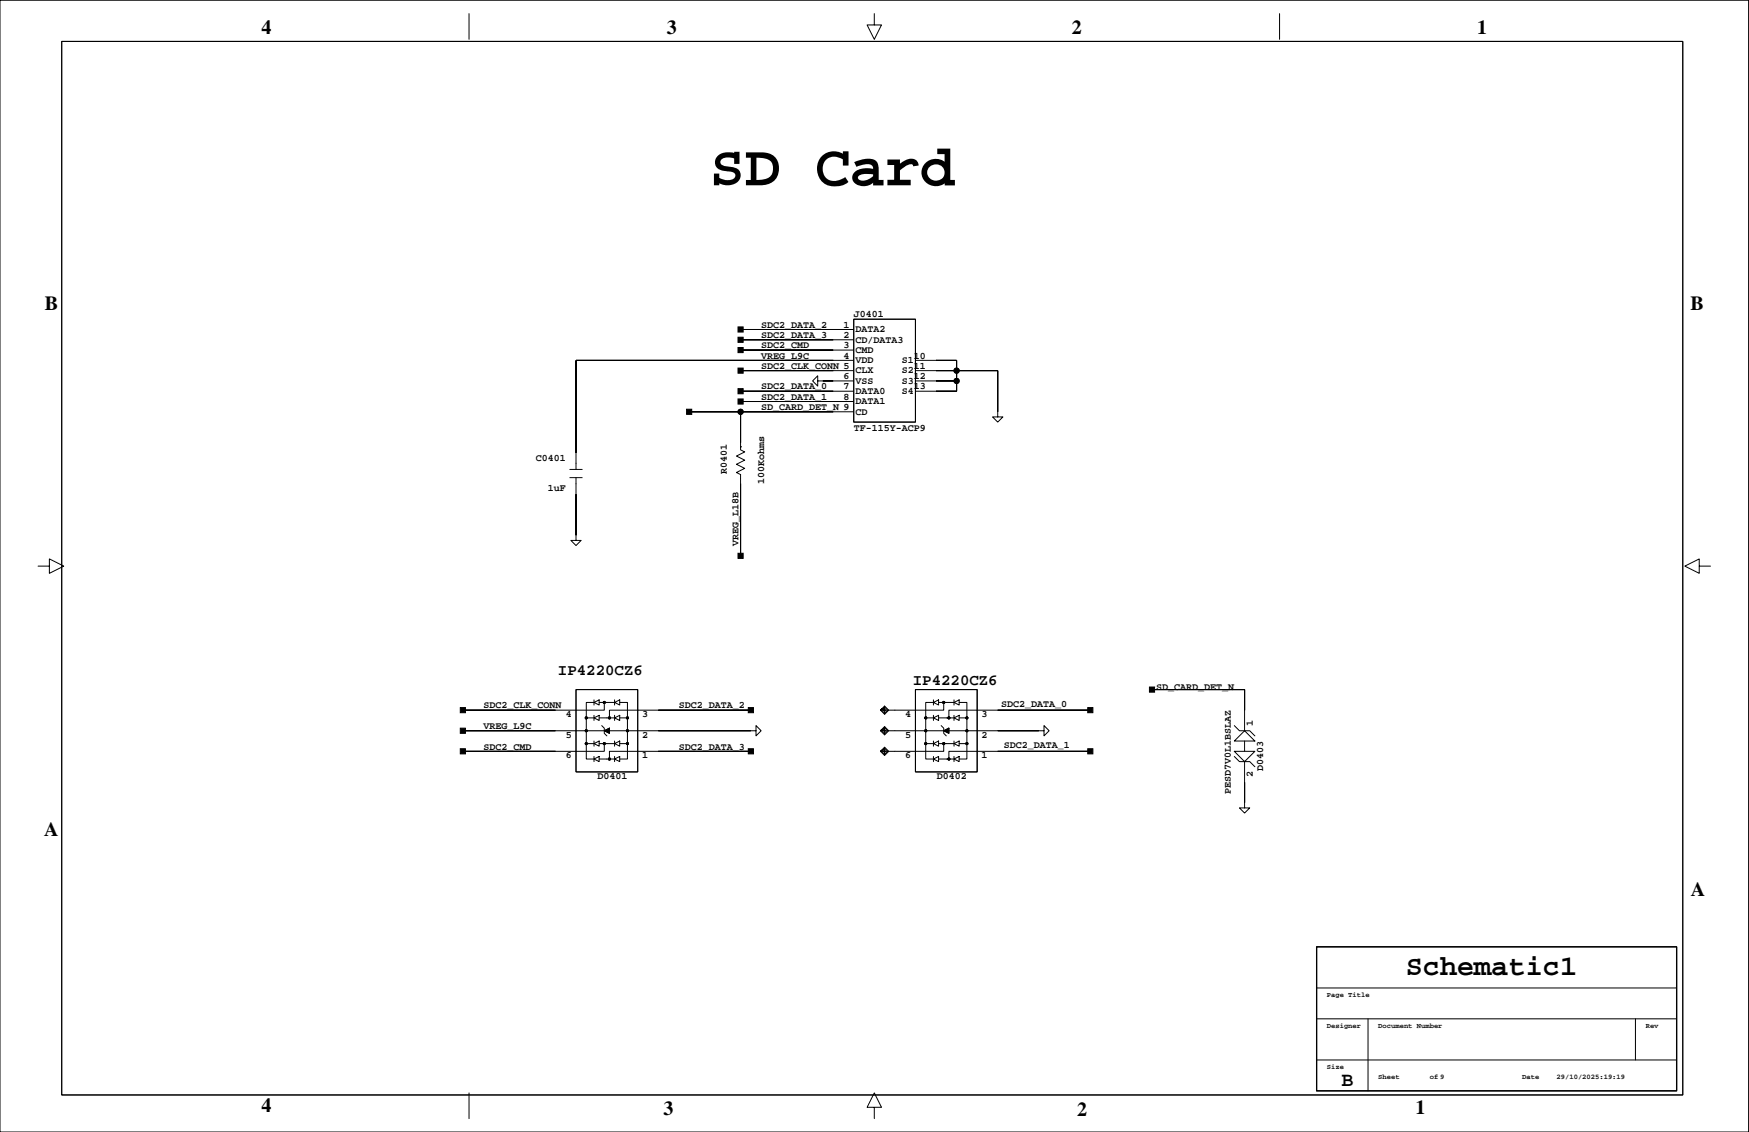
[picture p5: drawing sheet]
<svg xmlns="http://www.w3.org/2000/svg" width="432mm" height="279mm" viewBox="0 0 432 279" stroke-linecap="round" stroke-linejoin="round" font-family="sans-serif">
<g fill="none" stroke="#000" stroke-width=".25">
<path d="M0 .1h431.7v279.3h-431.7zM15.2 10.2h400.2v260.1h-400.2zM115.8 3.4v6.3M215.9 3.4v2.8h1.7l-1.7 3.5-1.8-3.5h1.8M315.9 3.4v6.3M210.8 78.8h15.2v25.4h-15.2zM182.8 81.3h28M182.8 83.9h28M182.8 86.4h28M182.8 91.5h28M182.8 96.6h28M182.8 99.1h28"/>
<path d="M201.9 94v1.3l-1.3-1.3 1.3-1.2v1.2h8.9M203.2 94h.1M210.8 88.9h-68.6v27M226 91.5h20.3v11.4h-1.2l1.2 1.3 1.3-1.3h-1.3M226 88.9h10.2v7.7h-10.2M226 94h10.2M140.7 115.9h3M140.7 117.9h3M142.2 117.9v15.5h-1.3l1.3 1.3 1.3-1.3h-1.3M142.2 111.8h.1M170.1 101.6h40.7M182.8 110.3v.7l1.1 .5-2.1 1.1 2.1 1-2.1 1 2.1 1-2.1 1 1 .5v20.1"/>
<path d="M182.8 110.3h.1M182.8 101.6v8.9M246.3 101.6h.1M9.4 139.7h2.8v-1.7l3.5 1.7-3.5 1.8v-1.8M142.2 132.1h.1M419.5 139.7v-1.7l-3.5 1.7 3.5 1.8v-1.8h2.8M142.2 170.2h15.2v20.3h-15.2zM144.7 177.2h2M146.7 173.4h-2v13.9h2M146.7 177.2l1.2-.6v1.2zM146.7 173.4l1.2-.7v1.3zM146.7 172.7v1.3"/>
<path d="M146.7 176.6v1.2M147.9 177.2h3.8M147.9 173.4h3.8M148.6 179.1l.6 .6v1.3l.6 .6M149.2 173.4v1.9h-34.9M151.7 177.2l1.3-.6v1.2zM151.7 173.4l1.3-.7v1.3zM151.7 172.7v1.3M151.7 176.6v1.2M153 173.4h1.9v13.9h-1.9M153 177.2h1.9M185.4 175.3h-34.9v1.9"/>
<path d="M218.4 179.6l.8 .8-.8 .7-.8-.7 .8-.8-.8 .8M218.4 175l.2 .3-.2 .2-.3-.2 .3-.3-.3 .3M218.4 174.5l.8 .8-.8 .7-.8-.7 .8-.8-.8 .8M218.4 174.3v2M218.4 179.3v2.1M220.9 175.3h.1M226 170.2h15.2v20.3h-15.2zM228.5 177.2h2M230.5 173.4h-2v13.9h2M230.5 177.2l1.2-.6v1.2zM230.5 173.4l1.2-.7v1.3zM230.5 172.7v1.3"/>
<path d="M230.5 176.6v1.2M231.7 177.2h3.8M231.7 173.4h3.8M232.4 179.1l.6 .6v1.3l.6 .6M233 173.4v1.9h-15.6l.2-.3-.2 .3 1 1 1-1-1-1-.8 .7M235.5 177.2l1.3-.6v1.2zM235.5 173.4l1.3-.7v1.3zM235.5 172.7v1.3M235.5 176.6v1.2M236.8 173.4h1.9v13.9h-1.9M236.8 177.2h1.9M269.2 175.3h-34.9v1.9"/>
<path d="M284.4 170.2h22.9v10.2M304.7 179.1l1.3 1.3h2.5l1.3 1.2M114.3 180.4h34.9M144.7 183.5h2M146.7 187.3l1.2-.6v1.3zM146.7 183.5l1.2-.6v1.3zM146.7 182.9v1.3M146.7 186.7v1.3M147.9 187.3h3.8M147.9 183.5h3.8M149.2 180.4l1.3-.7v1.3zM149.2 183.5v1.9h-34.9"/>
<path d="M150.5 180.4h36.1v1.2l1.3-1.2-1.3-1.3v1.3M151.7 187.3l1.3-.6v1.3zM151.7 183.5l1.3-.6v1.3zM151.7 182.9v1.3M151.7 186.7v1.3M153 183.5h1.9M185.4 180.4h.1M185.4 185.4h-34.9v1.9M217.6 180.1l.8-.8 1 1.1-1 1-1-1 .2-.3-.2 .3h15.6M218.4 185.2l.2 .2-.2 .3-.3-.3 .3-.2-.3 .2M218.4 184.7l.8 .7-.8 .8-.8-.8 .8-.7-.8 .7M218.4 180.1l.2 .3-.2 .2-.3-.2 .3-.3-.3 .3"/>
<path d="M218.4 184.4v2.1M220.9 185.4h.1M220.9 180.4h.1M228.5 183.5h2M230.5 187.3l1.2-.6v1.3zM230.5 183.5l1.2-.6v1.3zM230.5 182.9v1.3M230.5 186.7v1.3M231.7 187.3h3.8M231.7 183.5h3.8M233 180.4l1.3-.7v1.3zM233 183.5v1.9h-15.6l.2-.2-.2 .2 1 1.1 1-1.1-1-1-.8 .8"/>
<path d="M234.3 180.4h23.5v1.2l1.2-1.2-1.2-1.3v1.3M235.5 187.3l1.3-.6v1.3zM235.5 183.5l1.3-.6v1.3zM235.5 182.9v1.3M235.5 186.7v1.3M236.8 183.5h1.9M256.5 180.4h.1M269.2 185.4h-34.9v1.9M304.7 182.9l2.6-2.5 2.5 2.5zM304.7 185.4h5.1l-2.5 2.6zM304.7 186.7l1.3 1.3h2.5l1.3 1.3M307.3 198.1h.1"/>
<path d="M307.3 188v11.4h-1.3l1.3 1.3 1.2-1.3h-1.2M307.3 182.9v2.5M325 243.8h88.9M325 251.5h88.9M337.7 251.5v17.7M403.8 251.5v10.1M115.8 269.8v6.3M215.9 273.3h1.7l-1.7-3.5-1.8 3.5h1.8v2.8M325 261.6h88.9"/>
<circle cx="236.2" cy="94" r=".63"/>
<circle cx="236.2" cy="91.5" r=".63"/>
<circle cx="182.8" cy="101.6" r=".63"/>
<circle cx="144.7" cy="177.2" r=".25"/>
<circle cx="149.2" cy="173.4" r=".25"/>
<circle cx="150.5" cy="177.2" r=".25"/>
<circle cx="154.9" cy="177.2" r=".25"/>
<circle cx="228.5" cy="177.2" r=".25"/>
<circle cx="233" cy="173.4" r=".25"/>
<circle cx="234.3" cy="177.2" r=".25"/>
<circle cx="238.7" cy="177.2" r=".25"/>
<circle cx="144.7" cy="183.5" r=".25"/>
<circle cx="144.7" cy="180.4" r=".25"/>
<circle cx="149.2" cy="183.5" r=".25"/>
<circle cx="150.5" cy="187.3" r=".25"/>
<circle cx="154.9" cy="183.5" r=".25"/>
<circle cx="154.9" cy="180.4" r=".25"/>
<circle cx="228.5" cy="180.4" r=".25"/>
<circle cx="228.5" cy="183.5" r=".25"/>
<circle cx="233" cy="183.5" r=".25"/>
<circle cx="234.3" cy="187.3" r=".25"/>
<circle cx="238.7" cy="180.4" r=".25"/>
<circle cx="238.7" cy="183.5" r=".25"/>
</g>
<path d="M325 233.7h88.9v35.5h-88.9z" fill="none" stroke="#000" stroke-width=".3"/>
<g fill="#000" stroke="#000" stroke-width=".25">
<path d="M142.2 88.9v22.9z" fill-rule="evenodd"/>
<path d="M182.2 80.7h1.3v1.3h-1.3z" fill-rule="evenodd"/>
<path d="M182.2 83.2h1.3v1.3h-1.3z" fill-rule="evenodd"/>
<path d="M182.2 85.8h1.3v1.2h-1.3z" fill-rule="evenodd"/>
<path d="M182.2 90.8h1.3v1.3h-1.3z" fill-rule="evenodd"/>
<path d="M182.2 95.9h1.3v1.3h-1.3z" fill-rule="evenodd"/>
<path d="M182.2 98.5h1.3v1.2h-1.3z" fill-rule="evenodd"/>
<path d="M182.8 81.3h22.9z" fill-rule="evenodd"/>
<path d="M182.8 83.9h22.9z" fill-rule="evenodd"/>
<path d="M182.8 86.4h22.9z" fill-rule="evenodd"/>
<path d="M182.8 91.5h22.9z" fill-rule="evenodd"/>
<path d="M203.2 94h2.5z" fill-rule="evenodd"/>
<path d="M182.8 96.6h22.9z" fill-rule="evenodd"/>
<path d="M182.8 99.1h22.9z" fill-rule="evenodd"/>
<path d="M142.2 88.9h63.5z" fill-rule="evenodd"/>
<path d="M231.1 94h5.1z" fill-rule="evenodd"/>
<path d="M231.1 88.9h5.1z" fill-rule="evenodd"/>
<path d="M231.1 91.5h5.1z" fill-rule="evenodd"/>
<path d="M236.2 91.5v2.5z" fill-rule="evenodd"/>
<path d="M231.1 96.6h5.1z" fill-rule="evenodd"/>
<path d="M236.2 94v2.6z" fill-rule="evenodd"/>
<path d="M236.2 88.9v2.6z" fill-rule="evenodd"/>
<path d="M246.3 91.5v10.1z" fill-rule="evenodd"/>
<path d="M236.2 91.5h10.1z" fill-rule="evenodd"/>
<path d="M169.5 101h1.3v1.3h-1.3z" fill-rule="evenodd"/>
<path d="M182.8 101.6v7.7z" fill-rule="evenodd"/>
<path d="M170.1 101.6h12.7z" fill-rule="evenodd"/>
<path d="M182.8 119.4v17.8z" fill-rule="evenodd"/>
<path d="M182.8 101.6h22.9z" fill-rule="evenodd"/>
<path d="M142.2 122v10.1z" fill-rule="evenodd"/>
<path d="M182.2 136.6h1.3v1.2h-1.3z" fill-rule="evenodd"/>
<path d="M113.6 174.6h1.3v1.3h-1.3z" fill-rule="evenodd"/>
<path d="M114.3 175.3h22.8z" fill-rule="evenodd"/>
<path d="M149.2 180.4l1.3-.7v1.3z" fill-rule="evenodd"/>
<path d="M184.7 174.6h1.3v1.3h-1.3z" fill-rule="evenodd"/>
<path d="M162.5 175.3h22.9z" fill-rule="evenodd"/>
<path d="M233 180.4l1.3-.7v1.3z" fill-rule="evenodd"/>
<path d="M268.5 174.6h1.3v1.3h-1.3z" fill-rule="evenodd"/>
<path d="M246.3 175.3h22.9z" fill-rule="evenodd"/>
<path d="M283.8 169.6h1.3v1.2h-1.3z" fill-rule="evenodd"/>
<path d="M307.3 170.2v5.1z" fill-rule="evenodd"/>
<path d="M284.4 170.2h22.9z" fill-rule="evenodd"/>
<path d="M113.6 179.7h1.3v1.3h-1.3z" fill-rule="evenodd"/>
<path d="M113.6 184.8h1.3v1.3h-1.3z" fill-rule="evenodd"/>
<path d="M114.3 180.4h22.8z" fill-rule="evenodd"/>
<path d="M114.3 185.4h22.8z" fill-rule="evenodd"/>
<path d="M184.7 184.8h1.3v1.3h-1.3z" fill-rule="evenodd"/>
<path d="M162.5 180.4h22.9z" fill-rule="evenodd"/>
<path d="M162.5 185.4h22.9z" fill-rule="evenodd"/>
<path d="M246.3 180.4h10.2z" fill-rule="evenodd"/>
<path d="M268.5 184.8h1.3v1.3h-1.3z" fill-rule="evenodd"/>
<path d="M246.3 185.4h22.9z" fill-rule="evenodd"/>
<path d="M307.3 193.1v5z" fill-rule="evenodd"/>
<circle cx="236.2" cy="94" r=".63"/>
<circle cx="236.2" cy="91.5" r=".63"/>
<circle cx="182.8" cy="101.6" r=".63"/>
<circle cx="144.7" cy="177.2" r=".25"/>
<circle cx="149.2" cy="173.4" r=".25"/>
<circle cx="150.5" cy="177.2" r=".25"/>
<circle cx="154.9" cy="177.2" r=".25"/>
<circle cx="228.5" cy="177.2" r=".25"/>
<circle cx="233" cy="173.4" r=".25"/>
<circle cx="234.3" cy="177.2" r=".25"/>
<circle cx="238.7" cy="177.2" r=".25"/>
<circle cx="144.7" cy="183.5" r=".25"/>
<circle cx="144.7" cy="180.4" r=".25"/>
<circle cx="149.2" cy="183.5" r=".25"/>
<circle cx="150.5" cy="187.3" r=".25"/>
<circle cx="154.9" cy="183.5" r=".25"/>
<circle cx="154.9" cy="180.4" r=".25"/>
<circle cx="228.5" cy="180.4" r=".25"/>
<circle cx="228.5" cy="183.5" r=".25"/>
<circle cx="233" cy="183.5" r=".25"/>
<circle cx="234.3" cy="187.3" r=".25"/>
<circle cx="238.7" cy="180.4" r=".25"/>
<circle cx="238.7" cy="183.5" r=".25"/>
</g>
<text font-size="14.5" x="175.2" y="45.7">SD Card</text>
<text font-size="7.1" x="347" y="240.8">Schematic1</text>
<g font-size="4.9">
<text x="64.5" y="8.3">4</text>
<text x="164.6" y="8.3">3</text>
<text x="264.6" y="8.3">2</text>
<text x="364.7" y="8.3">1</text>
<text x="11" y="76.4">B</text>
<text x="417.4" y="76.4">B</text>
<text x="10.9" y="206.4">A</text>
<text x="417.5" y="221.1">A</text>
<text x="331.2" y="268.1">B</text>
<text x="64.5" y="274.5">4</text>
<text x="163.8" y="275.2">3</text>
<text x="265.9" y="275.5">2</text>
<text x="349.5" y="275">1</text>
</g>
<g font-size="3.9">
<text x="137.8" y="166.6">IP4220CZ6</text>
<text x="225.4" y="169.1">IP4220CZ6</text>
</g>
<g font-size="2.5">
<text x="187.9" y="80.9">SDC2_DATA_2</text>
<text x="187.9" y="83.4">SDC2_DATA_3</text>
<text x="208.2" y="80.9">1</text>
<text x="208.2" y="83.4">2</text>
<text x="210.8" y="78.3">J0401</text>
<text x="211.2" y="82">DATA2</text>
<text x="187.9" y="86">SDC2_CMD</text>
<text x="187.9" y="88.5">VREG_L9C</text>
<text x="208.2" y="88.5">4</text>
<text x="208.2" y="86">3</text>
<text x="211.2" y="84.6">CD/DATA3</text>
<text x="211.2" y="87.1">CMD</text>
<text x="211.2" y="89.6">VDD</text>
<text x="222.6" y="89.6">S1</text>
<text x="225.6" y="88.5">10</text>
<text x="187.9" y="91">SDC2_CLK_CONN 5</text>
<text x="208.2" y="93.6">6</text>
<text x="211.2" y="92.2">CLX</text>
<text x="211.2" y="94.7">VSS</text>
<text x="222.6" y="92.2">S2</text>
<text x="222.6" y="94.7">S3</text>
<text x="225.6" y="91">11</text>
<text x="225.6" y="93.6">12</text>
<text x="187.9" y="96.1">SDC2_DATA_0</text>
<text x="187.9" y="98.7">SDC2_DATA_1</text>
<text x="187.9" y="101.2">SD_CARD_DET_N 9</text>
<text x="208.2" y="98.7">8</text>
<text x="208.2" y="96.1">7</text>
<text x="211.2" y="97.3">DATA0</text>
<text x="211.2" y="99.8">DATA1</text>
<text x="222.6" y="97.3">S4</text>
<text x="225.6" y="96.1">13</text>
<text x="210.8" y="106.3">TF-115Y-ACP9</text>
<text x="211.2" y="102.3">CD</text>
<text x="132.3" y="113.9">C0401</text>
<text x="179.5" y="116.9" transform="rotate(-90 179.5 116.9)">R0401</text>
<text x="188.7" y="119.4" transform="rotate(-90 188.7 119.4)">100Kohms</text>
<text x="135.2" y="121.1">1uF</text>
<text x="182.3" y="134.7" transform="rotate(-90 182.3 134.7)">VREG_L18B</text>
<text x="285.4" y="170.3">SD_CARD_DET_N</text>
<text x="119.4" y="179.9">VREG_L9C</text>
<text x="119.4" y="174.8">SDC2_CLK_CONN</text>
<text x="139.7" y="177">4</text>
<text x="158.5" y="177">3</text>
<text x="167.6" y="174.8">SDC2_DATA_2</text>
<text x="223.5" y="177">4</text>
<text x="242.3" y="177">3</text>
<text x="247.2" y="174.5">SDC2_DATA_0</text>
<text x="309.3" y="179.3" transform="rotate(-90 309.3 179.3)">1</text>
<text x="119.4" y="185">SDC2_CMD</text>
<text x="139.7" y="182.1">5</text>
<text x="158.5" y="182.1">2</text>
<text x="167.6" y="185">SDC2_DATA_3</text>
<text x="223.5" y="182.1">5</text>
<text x="242.3" y="182.1">2</text>
<text x="247.8" y="184.6">SDC2_DATA_1</text>
<text x="139.7" y="187.2">6</text>
<text x="158.5" y="187.2">1</text>
<text x="223.5" y="187.2">6</text>
<text x="242.3" y="187.2">1</text>
<text x="309.3" y="191.8" transform="rotate(-90 309.3 191.8)">2</text>
<text x="311.8" y="190.3" transform="rotate(-90 311.8 190.3)">D0403</text>
<text x="147.5" y="192.2">D0401</text>
<text x="231.3" y="192.2">D0402</text>
<text x="303.9" y="196" transform="rotate(-90 303.9 196)">PESD7V0L1BSLAZ</text>
</g>
<g font-size="1.8">
<text x="327.6" y="246.1">Page Title</text>
<text x="327.6" y="253.7">Designer</text>
<text x="340.3" y="253.7">Document Number</text>
<text x="406.3" y="253.7">Rev</text>
<text x="327.6" y="263.8">Size</text>
<text x="340.3" y="266.4">Sheet</text>
<text x="353" y="266.4">of 9</text>
<text x="375.8" y="266.4">Date</text>
<text x="384.3" y="266.4">29/10/2025:19:19</text>
</g>
</svg>
